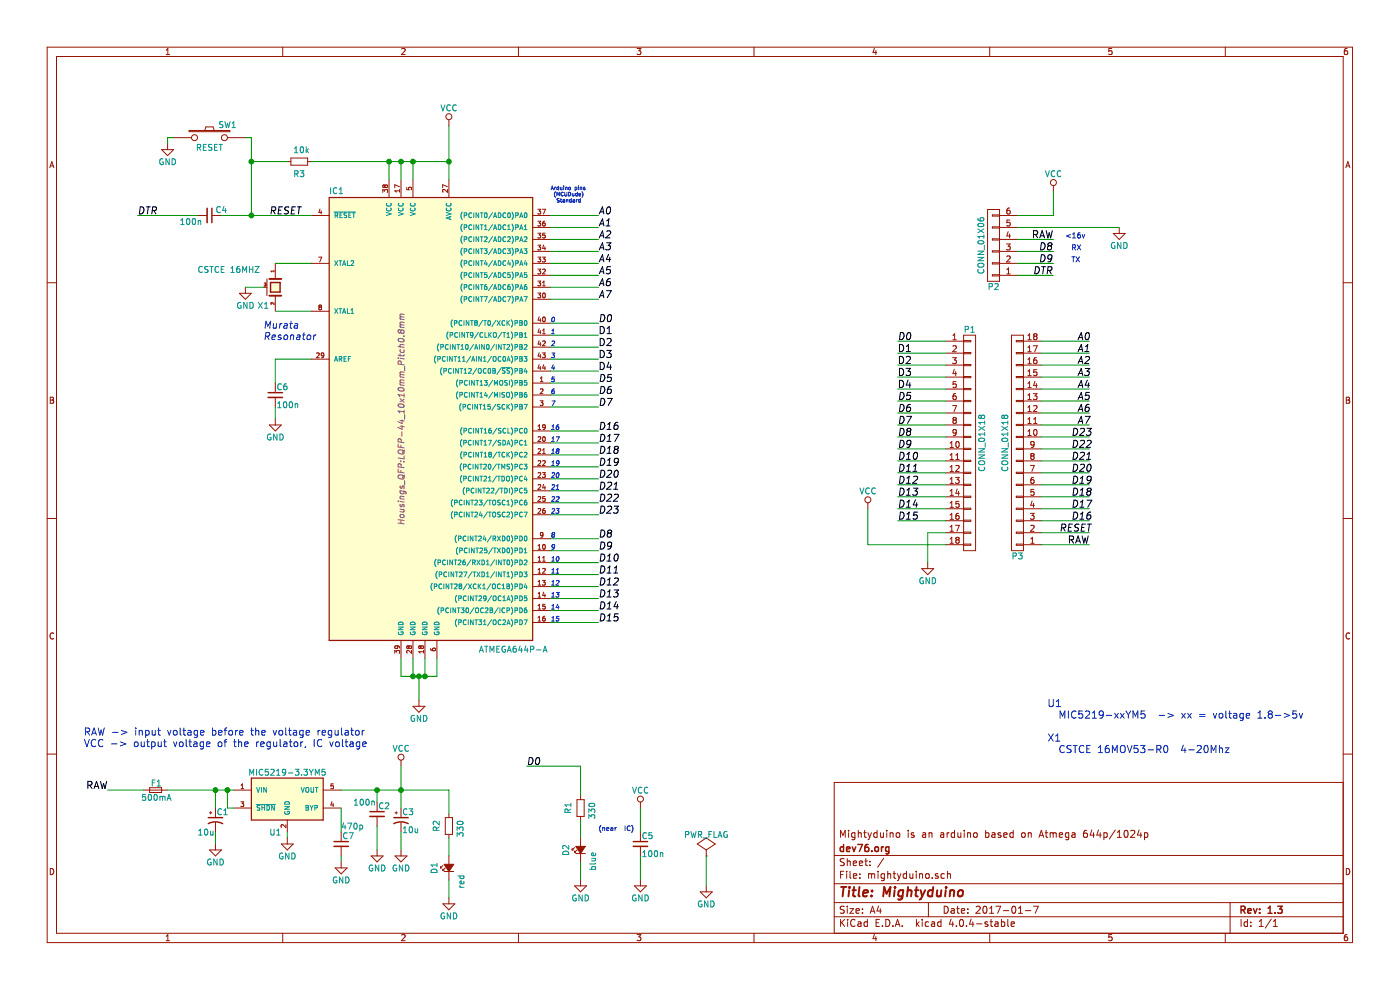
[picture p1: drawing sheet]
EESchema Schematic File Version 2
LIBS:mightyduino-rescue
LIBS:power
LIBS:device
LIBS:transistors
LIBS:conn
LIBS:linear
LIBS:regul
LIBS:74xx
LIBS:cmos4000
LIBS:adc-dac
LIBS:memory
LIBS:xilinx
LIBS:microcontrollers
LIBS:dsp
LIBS:microchip
LIBS:analog_switches
LIBS:motorola
LIBS:texas
LIBS:intel
LIBS:audio
LIBS:interface
LIBS:digital-audio
LIBS:philips
LIBS:display
LIBS:cypress
LIBS:siliconi
LIBS:opto
LIBS:atmel
LIBS:contrib
LIBS:valves
LIBS:mightyduino-cache
EELAYER 25 0
EELAYER END
$Descr A4 11693 8268
encoding utf-8
Sheet 1 1
Title "Mightyduino"
Date "2017-01-7"
Rev "1.3"
Comp "dev76.org"
Comment1 "Mightyduino is an arduino based on Atmega 644p/1024p "
Comment2 ""
Comment3 ""
Comment4 ""
$EndDescr
$Comp
L ATMEGA644P-A IC1
U 1 1
P 3600 3500
F 0 "IC1" H 2750 5380 50  0000 L BNN
F 1 "ATMEGA644P-A" H 4000 1550 50  0000 L BNN
F 2 "Housings_QFP:LQFP-44_10x10mm_Pitch0.8mm" V 3350 3500 50  0000 C CIN
F 3 "" H 3600 3500 50  0000 C CNN
	1    3600 3500
	1    0    0    -1  
$EndComp
$Comp
L CRYSTAL_SMD X1
U 1 1
P 2300 2400
F 0 "X1" V 2450 2300 50  0000 C CNN
F 1 "CSTCE 16MHZ" V 2150 1750 50  0000 L CNN
F 2 "parts:CSTCEv2" H 2300 2400 50  0001 C CNN
F 3 "" H 2300 2400 50  0000 C CNN
	1    2300 2400
	0    1    1    0   
$EndComp
$Comp
L GND-RESCUE-mightyduino #PWR01
U 1 1
P 2050 2400
F 0 "#PWR01" H 2050 2150 50  0001 C CNN
F 1 "GND" H 2050 2250 50  0000 C CNN
F 2 "" H 2050 2400 50  0000 C CNN
F 3 "" H 2050 2400 50  0000 C CNN
	1    2050 2400
	1    0    0    -1  
$EndComp
Text Notes 2200 2850 0    59   Italic 0
Murata\nResonator
$Comp
L GND-RESCUE-mightyduino #PWR02
U 1 1
P 3500 5850
F 0 "#PWR02" H 3500 5600 50  0001 C CNN
F 1 "GND" H 3500 5700 50  0000 C CNN
F 2 "" H 3500 5850 50  0000 C CNN
F 3 "" H 3500 5850 50  0000 C CNN
	1    3500 5850
	1    0    0    -1  
$EndComp
$Comp
L R_Small R3
U 1 1
P 2500 1350
F 0 "R3" V 2600 1300 50  0000 L CNN
F 1 "10k" V 2400 1300 50  0000 L CNN
F 2 "Resistors_SMD:R_0805" H 2500 1350 50  0001 C CNN
F 3 "" H 2500 1350 50  0000 C CNN
	1    2500 1350
	0    1    1    0   
$EndComp
$Comp
L C_Small C4
U 1 1
P 1750 1800
F 0 "C4" V 1700 1850 50  0000 L CNN
F 1 "100n" V 1800 1550 50  0000 L CNN
F 2 "Capacitors_SMD:C_0805" H 1750 1800 50  0001 C CNN
F 3 "" H 1750 1800 50  0000 C CNN
	1    1750 1800
	0    1    1    0   
$EndComp
Text Label 2250 1800 0    59   Italic 0
RESET
$Comp
L C_Small C6
U 1 1
P 2300 3300
F 0 "C6" H 2310 3370 50  0000 L CNN
F 1 "100n" H 2310 3220 50  0000 L CNN
F 2 "Capacitors_SMD:C_0805" H 2300 3300 50  0001 C CNN
F 3 "" H 2300 3300 50  0000 C CNN
	1    2300 3300
	1    0    0    -1  
$EndComp
$Comp
L GND-RESCUE-mightyduino #PWR03
U 1 1
P 2300 3500
F 0 "#PWR03" H 2300 3250 50  0001 C CNN
F 1 "GND" H 2300 3350 50  0000 C CNN
F 2 "" H 2300 3500 50  0000 C CNN
F 3 "" H 2300 3500 50  0000 C CNN
	1    2300 3500
	1    0    0    -1  
$EndComp
Text Label 1150 1800 0    59   Italic 0
DTR
Text Notes 4600 2700 0    39   Italic 8
0
Text Notes 4600 2800 0    39   Italic 8
1
Text Notes 4600 2900 0    39   Italic 8
2
Text Notes 4600 3000 0    39   Italic 8
3
Text Notes 4600 3100 0    39   Italic 8
4
Text Notes 4600 3200 0    39   Italic 8
5
Text Notes 4600 3300 0    39   Italic 8
6
Text Notes 4600 3400 0    39   Italic 8
7
Text Notes 4600 3600 0    39   Italic 8
16
Text Notes 4600 3700 0    39   Italic 8
17
Text Notes 4600 3800 0    39   Italic 8
18
Text Notes 4600 3900 0    39   Italic 8
19
Text Notes 4600 4000 0    39   Italic 8
20
Text Notes 4600 4100 0    39   Italic 8
21
Text Notes 4600 4200 0    39   Italic 8
22
Text Notes 4600 4300 0    39   Italic 8
23
Text Notes 4600 4500 0    39   Italic 8
8
Text Notes 4600 4600 0    39   Italic 8
9
Text Notes 4600 4700 0    39   Italic 8
10
Text Notes 4600 4800 0    39   Italic 8
11
Text Notes 4600 4900 0    39   Italic 8
12
Text Notes 4600 5000 0    39   Italic 8
13
Text Notes 4600 5100 0    39   Italic 8
14
Text Notes 4600 5200 0    39   Italic 8
15
Text Notes 4600 1700 0    31   ~ 0
Arduino pins\n (MCUDude)\n  Standard
Text Label 5000 3200 0    59   Italic 0
D5
Text Label 5000 3400 0    59   Italic 0
D7
Text Label 5000 3300 0    59   Italic 0
D6
Text Label 5000 4600 0    59   Italic 0
D9
Text Label 5000 4500 0    59   Italic 0
D8
Text Label 5000 2900 0    60   ~ 0
D2
Text Label 5000 3000 0    60   ~ 0
D3
Text Label 5000 4000 0    59   Italic 0
D20
Text Label 5000 2700 0    59   Italic 0
D0
Text Label 5000 2800 0    60   ~ 0
D1
Text Label 5000 4100 0    59   Italic 0
D21
Text Label 5000 4700 0    59   Italic 0
D10
Text Label 5000 4800 0    59   Italic 0
D11
Text Label 5000 4900 0    59   Italic 0
D12
Text Label 5000 5000 0    59   Italic 0
D13
Text Label 5000 5100 0    59   Italic 0
D14
Text Label 5000 5200 0    59   Italic 0
D15
Text Label 5000 3800 0    59   Italic 0
D18
Text Label 5000 3900 0    59   Italic 0
D19
Text Label 5000 3100 0    60   ~ 0
D4
Text Label 5000 3600 0    59   Italic 0
D16
Text Label 5000 3700 0    59   Italic 0
D17
Text Label 5000 4200 0    59   Italic 0
D22
Text Label 5000 4300 0    59   Italic 0
D23
$Comp
L C_Small C5
U 1 1
P 5350 7050
F 0 "C5" H 5360 7120 50  0000 L CNN
F 1 "100n" H 5360 6970 50  0000 L CNN
F 2 "Capacitors_SMD:C_0805" H 5350 7050 50  0001 C CNN
F 3 "" H 5350 7050 50  0000 C CNN
	1    5350 7050
	1    0    0    -1  
$EndComp
$Comp
L GND-RESCUE-mightyduino #PWR04
U 1 1
P 5350 7350
F 0 "#PWR04" H 5350 7100 50  0001 C CNN
F 1 "GND" H 5350 7200 50  0000 C CNN
F 2 "" H 5350 7350 50  0000 C CNN
F 3 "" H 5350 7350 50  0000 C CNN
	1    5350 7350
	1    0    0    -1  
$EndComp
Text Notes 5000 6950 0    39   ~ 0
(near  IC)\n
$Comp
L PWR_FLAG #FLG05
U 1 1
P 5900 7150
F 0 "#FLG05" H 5900 7245 50  0001 C CNN
F 1 "PWR_FLAG" H 5900 7330 50  0000 C CNN
F 2 "" H 5900 7150 50  0000 C CNN
F 3 "" H 5900 7150 50  0000 C CNN
	1    5900 7150
	1    0    0    -1  
$EndComp
$Comp
L GND-RESCUE-mightyduino #PWR06
U 1 1
P 5900 7400
F 0 "#PWR06" H 5900 7150 50  0001 C CNN
F 1 "GND" H 5900 7250 50  0000 C CNN
F 2 "" H 5900 7400 50  0000 C CNN
F 3 "" H 5900 7400 50  0000 C CNN
	1    5900 7400
	1    0    0    -1  
$EndComp
Text Label 5000 1800 0    59   Italic 0
A0
Text Label 5000 1900 0    59   Italic 0
A1
Text Label 5000 2000 0    59   Italic 0
A2
Text Label 5000 2100 0    59   Italic 0
A3
Text Label 5000 2200 0    59   Italic 0
A4
Text Label 5000 2300 0    59   Italic 0
A5
Text Label 5000 2400 0    59   Italic 0
A6
Text Label 5000 2500 0    59   Italic 0
A7
$Comp
L GND-RESCUE-mightyduino #PWR07
U 1 1
P 2400 7000
F 0 "#PWR07" H 2400 6750 50  0001 C CNN
F 1 "GND" H 2400 6850 50  0000 C CNN
F 2 "" H 2400 7000 50  0000 C CNN
F 3 "" H 2400 7000 50  0000 C CNN
	1    2400 7000
	1    0    0    -1  
$EndComp
$Comp
L C_Small C2
U 1 1
P 3150 6800
F 0 "C2" H 3160 6870 50  0000 L CNN
F 1 "100n" H 2950 6900 50  0000 L CNN
F 2 "Capacitors_SMD:C_0805" H 3150 6800 50  0001 C CNN
F 3 "" H 3150 6800 50  0000 C CNN
	1    3150 6800
	1    0    0    -1  
$EndComp
$Comp
L GND-RESCUE-mightyduino #PWR08
U 1 1
P 3150 7100
F 0 "#PWR08" H 3150 6850 50  0001 C CNN
F 1 "GND" H 3150 6950 50  0000 C CNN
F 2 "" H 3150 7100 50  0000 C CNN
F 3 "" H 3150 7100 50  0000 C CNN
	1    3150 7100
	1    0    0    -1  
$EndComp
$Comp
L CP1_Small C3
U 1 1
P 3350 6850
F 0 "C3" H 3360 6920 50  0000 L CNN
F 1 "10u" H 3360 6770 50  0000 L CNN
F 2 "Capacitors_Tantalum_SMD:TantalC_SizeA_EIA-3216_Reflow" H 3350 6850 50  0001 C CNN
F 3 "" H 3350 6850 50  0000 C CNN
	1    3350 6850
	1    0    0    -1  
$EndComp
$Comp
L GND-RESCUE-mightyduino #PWR09
U 1 1
P 3350 7100
F 0 "#PWR09" H 3350 6850 50  0001 C CNN
F 1 "GND" H 3350 6950 50  0000 C CNN
F 2 "" H 3350 7100 50  0000 C CNN
F 3 "" H 3350 7100 50  0000 C CNN
	1    3350 7100
	1    0    0    -1  
$EndComp
$Comp
L CP1_Small C1
U 1 1
P 1800 6850
F 0 "C1" H 1810 6920 50  0000 L CNN
F 1 "10u" H 1650 6750 50  0000 L CNN
F 2 "Capacitors_Tantalum_SMD:TantalC_SizeA_EIA-3216_Reflow" H 1800 6850 50  0001 C CNN
F 3 "" H 1800 6850 50  0000 C CNN
	1    1800 6850
	1    0    0    -1  
$EndComp
$Comp
L GND-RESCUE-mightyduino #PWR010
U 1 1
P 1800 7050
F 0 "#PWR010" H 1800 6800 50  0001 C CNN
F 1 "GND" H 1800 6900 50  0000 C CNN
F 2 "" H 1800 7050 50  0000 C CNN
F 3 "" H 1800 7050 50  0000 C CNN
	1    1800 7050
	1    0    0    -1  
$EndComp
Text Label 900  6600 2    60   ~ 0
RAW
$Comp
L R_Small R2
U 1 1
P 3750 6900
F 0 "R2" V 3850 6850 50  0000 L CNN
F 1 "330" V 3650 6850 50  0000 L CNN
F 2 "Resistors_SMD:R_0805" H 3750 6900 50  0001 C CNN
F 3 "" H 3750 6900 50  0000 C CNN
	1    3750 6900
	-1   0    0    1   
$EndComp
$Comp
L Led_Small D1
U 1 1
P 3750 7250
F 0 "D1" H 3700 7375 50  0000 L CNN
F 1 "red" H 3575 7150 50  0000 L CNN
F 2 "LEDs:LED_0805" V 3750 7250 50  0001 C CNN
F 3 "" V 3750 7250 50  0000 C CNN
	1    3750 7250
	0    -1   -1   0   
$EndComp
$Comp
L GND-RESCUE-mightyduino #PWR011
U 1 1
P 3750 7500
F 0 "#PWR011" H 3750 7250 50  0001 C CNN
F 1 "GND" H 3750 7350 50  0000 C CNN
F 2 "" H 3750 7500 50  0000 C CNN
F 3 "" H 3750 7500 50  0000 C CNN
	1    3750 7500
	1    0    0    -1  
$EndComp
$Comp
L F_Small F1
U 1 1
P 1300 6600
F 0 "F1" H 1260 6660 50  0000 L CNN
F 1 "500mA" H 1180 6540 50  0000 L CNN
F 2 "Capacitors_SMD:C_0805_HandSoldering" H 1300 6600 50  0001 C CNN
F 3 "" H 1300 6600 50  0000 C CNN
	1    1300 6600
	1    0    0    -1  
$EndComp
$Comp
L VCC #PWR012
U 1 1
P 5350 6750
F 0 "#PWR012" H 5350 6600 50  0001 C CNN
F 1 "VCC" H 5350 6900 50  0000 C CNN
F 2 "" H 5350 6750 50  0000 C CNN
F 3 "" H 5350 6750 50  0000 C CNN
	1    5350 6750
	1    0    0    -1  
$EndComp
$Comp
L SW_PUSH SW1
U 1 1
P 1750 1150
F 0 "SW1" H 1900 1260 50  0000 C CNN
F 1 "RESET" H 1750 1070 50  0000 C CNN
F 2 "Buttons_Switches_SMD:SW_SPST_TL3342" H 1750 1150 50  0001 C CNN
F 3 "" H 1750 1150 50  0000 C CNN
	1    1750 1150
	1    0    0    -1  
$EndComp
$Comp
L GND-RESCUE-mightyduino #PWR013
U 1 1
P 1400 1200
F 0 "#PWR013" H 1400 950 50  0001 C CNN
F 1 "GND" H 1400 1050 50  0000 C CNN
F 2 "" H 1400 1200 50  0000 C CNN
F 3 "" H 1400 1200 50  0000 C CNN
	1    1400 1200
	1    0    0    -1  
$EndComp
$Comp
L CONN_01X18 P1
U 1 1
P 8100 3700
F 0 "P1" H 8100 4650 50  0000 C CNN
F 1 "CONN_01X18" V 8200 3700 50  0000 C CNN
F 2 "Pin_Headers:Pin_Header_Straight_1x18" H 8100 3700 50  0001 C CNN
F 3 "" H 8100 3700 50  0000 C CNN
	1    8100 3700
	1    0    0    -1  
$EndComp
$Comp
L CONN_01X18 P3
U 1 1
P 8500 3700
F 0 "P3" H 8500 4650 50  0000 C CNN
F 1 "CONN_01X18" V 8600 3700 50  0000 C CNN
F 2 "Pin_Headers:Pin_Header_Straight_1x18" H 8500 3700 50  0001 C CNN
F 3 "" H 8500 3700 50  0000 C CNN
	1    8500 3700
	-1   0    0    1   
$EndComp
Text Label 7500 3350 0    59   Italic 0
D5
Text Label 7500 3550 0    59   Italic 0
D7
Text Label 7500 3450 0    59   Italic 0
D6
Text Label 7500 3050 0    60   ~ 0
D2
Text Label 7500 3150 0    60   ~ 0
D3
Text Label 7500 2850 0    59   Italic 0
D0
Text Label 7500 2950 0    60   ~ 0
D1
Text Label 7500 3250 0    60   ~ 0
D4
Text Label 7500 3750 0    59   Italic 0
D9
Text Label 7500 3650 0    59   Italic 0
D8
Text Label 7500 3850 0    59   Italic 0
D10
Text Label 7500 3950 0    59   Italic 0
D11
Text Label 7500 4050 0    59   Italic 0
D12
Text Label 7500 4150 0    59   Italic 0
D13
Text Label 7500 4250 0    59   Italic 0
D14
Text Label 7500 4350 0    59   Italic 0
D15
Text Label 8950 3950 0    59   Italic 0
D20
Text Label 8950 3850 0    59   Italic 0
D21
Text Label 8950 4150 0    59   Italic 0
D18
Text Label 8950 4050 0    59   Italic 0
D19
Text Label 8950 4350 0    59   Italic 0
D16
Text Label 8950 4250 0    59   Italic 0
D17
Text Label 8950 3750 0    59   Italic 0
D22
Text Label 8950 3650 0    59   Italic 0
D23
Text Label 9100 4550 2    60   ~ 0
RAW
$Comp
L GND-RESCUE-mightyduino #PWR014
U 1 1
P 7750 4700
F 0 "#PWR014" H 7750 4450 50  0001 C CNN
F 1 "GND" H 7750 4550 50  0000 C CNN
F 2 "" H 7750 4700 50  0000 C CNN
F 3 "" H 7750 4700 50  0000 C CNN
	1    7750 4700
	1    0    0    -1  
$EndComp
$Comp
L R_Small R1
U 1 1
P 4850 6750
F 0 "R1" V 4950 6700 50  0000 L CNN
F 1 "330" V 4750 6700 50  0000 L CNN
F 2 "Resistors_SMD:R_0805" H 4850 6750 50  0001 C CNN
F 3 "" H 4850 6750 50  0000 C CNN
	1    4850 6750
	-1   0    0    1   
$EndComp
$Comp
L Led_Small D2
U 1 1
P 4850 7100
F 0 "D2" H 4800 7225 50  0000 L CNN
F 1 "blue" H 4675 7000 50  0000 L CNN
F 2 "LEDs:LED_0805" V 4850 7100 50  0001 C CNN
F 3 "" V 4850 7100 50  0000 C CNN
	1    4850 7100
	0    -1   -1   0   
$EndComp
$Comp
L GND-RESCUE-mightyduino #PWR015
U 1 1
P 4850 7350
F 0 "#PWR015" H 4850 7100 50  0001 C CNN
F 1 "GND" H 4850 7200 50  0000 C CNN
F 2 "" H 4850 7350 50  0000 C CNN
F 3 "" H 4850 7350 50  0000 C CNN
	1    4850 7350
	1    0    0    -1  
$EndComp
Text Label 4400 6400 0    59   Italic 0
D0
$Comp
L CONN_01X06 P2
U 1 1
P 8300 2050
F 0 "P2" H 8300 2400 50  0000 C CNN
F 1 "CONN_01X06" V 8400 2050 50  0000 C CNN
F 2 "Pin_Headers:Pin_Header_Straight_1x06" H 8300 2050 50  0001 C CNN
F 3 "" H 8300 2050 50  0000 C CNN
	1    8300 2050
	-1   0    0    1   
$EndComp
Text Label 8800 2300 2    59   Italic 0
DTR
Text Label 8800 2200 2    59   Italic 0
D9
Text Label 8800 2100 2    59   Italic 0
D8
Text Notes 8950 2200 0    43   ~ 0
TX
Text Notes 8950 2100 0    43   ~ 0
RX
Text Label 8800 2000 2    60   ~ 0
RAW
Text Notes 8900 2000 0    43   ~ 0
<16v
$Comp
L GND-RESCUE-mightyduino #PWR016
U 1 1
P 9350 1900
F 0 "#PWR016" H 9350 1650 50  0001 C CNN
F 1 "GND" H 9350 1750 50  0000 C CNN
F 2 "" H 9350 1900 50  0000 C CNN
F 3 "" H 9350 1900 50  0000 C CNN
	1    9350 1900
	1    0    0    -1  
$EndComp
$Comp
L VCC #PWR017
U 1 1
P 7250 4250
F 0 "#PWR017" H 7250 4100 50  0001 C CNN
F 1 "VCC" H 7250 4400 50  0000 C CNN
F 2 "" H 7250 4250 50  0000 C CNN
F 3 "" H 7250 4250 50  0000 C CNN
	1    7250 4250
	1    0    0    -1  
$EndComp
$Comp
L VCC #PWR018
U 1 1
P 3350 6400
F 0 "#PWR018" H 3350 6250 50  0001 C CNN
F 1 "VCC" H 3350 6550 50  0000 C CNN
F 2 "" H 3350 6400 50  0000 C CNN
F 3 "" H 3350 6400 50  0000 C CNN
	1    3350 6400
	1    0    0    -1  
$EndComp
$Comp
L VCC #PWR019
U 1 1
P 3750 1050
F 0 "#PWR019" H 3750 900 50  0001 C CNN
F 1 "VCC" H 3750 1200 50  0000 C CNN
F 2 "" H 3750 1050 50  0000 C CNN
F 3 "" H 3750 1050 50  0000 C CNN
	1    3750 1050
	1    0    0    -1  
$EndComp
$Comp
L VCC #PWR020
U 1 1
P 8800 1600
F 0 "#PWR020" H 8800 1450 50  0001 C CNN
F 1 "VCC" H 8800 1750 50  0000 C CNN
F 2 "" H 8800 1600 50  0000 C CNN
F 3 "" H 8800 1600 50  0000 C CNN
	1    8800 1600
	1    0    0    -1  
$EndComp
Wire Wire Line
	8800 1600 8800 1800
Wire Wire Line
	8800 1800 8500 1800
Wire Wire Line
	8500 1900 9350 1900
Wire Wire Line
	8500 2000 8800 2000
Wire Wire Line
	8500 2100 8800 2100
Wire Wire Line
	8500 2200 8800 2200
Wire Wire Line
	8500 2300 8800 2300
Wire Wire Line
	4850 6400 4400 6400
Wire Wire Line
	4850 6650 4850 6400
Wire Wire Line
	4850 7350 4850 7200
Wire Wire Line
	4850 7000 4850 6850
Wire Wire Line
	7250 4550 7900 4550
Wire Wire Line
	7250 4250 7250 4550
Wire Wire Line
	7750 4450 7750 4700
Wire Wire Line
	8700 4450 9100 4450
Wire Wire Line
	7750 4450 7900 4450
Wire Wire Line
	8700 4550 9100 4550
Wire Wire Line
	1400 1150 1450 1150
Wire Wire Line
	1400 1200 1400 1150
Connection ~ 2100 1350
Wire Wire Line
	2100 1150 2050 1150
Wire Wire Line
	3150 6700 3150 6600
Wire Wire Line
	1200 6600 900  6600
Wire Wire Line
	3750 7500 3750 7350
Wire Wire Line
	3750 7150 3750 7000
Connection ~ 3350 6600
Wire Wire Line
	3750 6600 3750 6800
Wire Wire Line
	8700 3650 9100 3650
Wire Wire Line
	8700 3750 9100 3750
Wire Wire Line
	8700 3850 9100 3850
Wire Wire Line
	8700 3950 9100 3950
Wire Wire Line
	8700 4050 9100 4050
Wire Wire Line
	8700 4150 9100 4150
Wire Wire Line
	8700 4250 9100 4250
Wire Wire Line
	8700 4350 9100 4350
Wire Wire Line
	7900 4350 7500 4350
Wire Wire Line
	7900 4250 7500 4250
Wire Wire Line
	7900 4150 7500 4150
Wire Wire Line
	7900 4050 7500 4050
Wire Wire Line
	7900 3950 7500 3950
Wire Wire Line
	7900 3850 7500 3850
Wire Wire Line
	7900 3750 7500 3750
Wire Wire Line
	7900 3650 7500 3650
Wire Wire Line
	7900 3550 7500 3550
Wire Wire Line
	7900 3450 7500 3450
Wire Wire Line
	7900 3350 7500 3350
Wire Wire Line
	7900 3250 7500 3250
Wire Wire Line
	7900 3150 7500 3150
Wire Wire Line
	7900 3050 7500 3050
Wire Wire Line
	7900 2950 7500 2950
Wire Wire Line
	7900 2850 7500 2850
Connection ~ 1800 6600
Wire Wire Line
	1800 6950 1800 7050
Wire Wire Line
	3350 7100 3350 6950
Connection ~ 3150 6600
Wire Wire Line
	3350 6400 3350 6750
Wire Wire Line
	2850 6600 3750 6600
Wire Wire Line
	3150 7100 3150 6900
Wire Wire Line
	2400 7000 2400 6950
Wire Wire Line
	4600 2500 5000 2500
Wire Wire Line
	4600 2400 5000 2400
Wire Wire Line
	4600 2300 5000 2300
Wire Wire Line
	4600 2200 5000 2200
Wire Wire Line
	4600 2100 5000 2100
Wire Wire Line
	4600 2000 5000 2000
Wire Wire Line
	4600 1900 5000 1900
Wire Wire Line
	4600 1800 5000 1800
Wire Wire Line
	5900 7400 5900 7150
Wire Wire Line
	5350 6950 5350 6750
Wire Wire Line
	5350 7350 5350 7150
Wire Wire Line
	4600 5200 5000 5200
Wire Wire Line
	4600 5100 5000 5100
Wire Wire Line
	4600 5000 5000 5000
Wire Wire Line
	5000 4900 4600 4900
Wire Wire Line
	4600 4800 5000 4800
Wire Wire Line
	4600 4700 5000 4700
Wire Wire Line
	4600 4600 5000 4600
Wire Wire Line
	4600 4500 5000 4500
Wire Wire Line
	4600 4300 5000 4300
Wire Wire Line
	4600 4200 5000 4200
Wire Wire Line
	4600 4100 5000 4100
Wire Wire Line
	4600 4000 5000 4000
Wire Wire Line
	4600 3900 5000 3900
Wire Wire Line
	4600 3800 5000 3800
Wire Wire Line
	4600 3700 5000 3700
Wire Wire Line
	4600 3600 5000 3600
Wire Wire Line
	4600 3400 5000 3400
Wire Wire Line
	4600 3300 5000 3300
Wire Wire Line
	4600 3200 5000 3200
Wire Wire Line
	4600 3100 5000 3100
Wire Wire Line
	4600 3000 5000 3000
Wire Wire Line
	4600 2900 5000 2900
Wire Wire Line
	4600 2800 5000 2800
Wire Wire Line
	4600 2700 5000 2700
Wire Wire Line
	2300 3500 2300 3400
Wire Wire Line
	2300 3000 2600 3000
Wire Wire Line
	2300 3200 2300 3000
Wire Wire Line
	1650 1800 1150 1800
Connection ~ 2100 1800
Wire Wire Line
	1850 1800 2600 1800
Wire Wire Line
	2100 1150 2100 1800
Wire Wire Line
	2400 1350 2100 1350
Connection ~ 3250 1350
Connection ~ 3750 1350
Connection ~ 3500 5650
Wire Wire Line
	3500 5650 3500 5850
Connection ~ 3550 5650
Wire Wire Line
	3650 5650 3650 5500
Connection ~ 3450 5650
Wire Wire Line
	3550 5650 3550 5500
Wire Wire Line
	3450 5650 3450 5500
Wire Wire Line
	3350 5650 3650 5650
Wire Wire Line
	3350 5500 3350 5650
Connection ~ 3350 1350
Wire Wire Line
	3250 1350 3250 1500
Connection ~ 3450 1350
Wire Wire Line
	3350 1350 3350 1500
Wire Wire Line
	3450 1350 3450 1500
Wire Wire Line
	2600 1350 3750 1350
Wire Wire Line
	3750 1050 3750 1500
Wire Wire Line
	2050 2400 2200 2400
Wire Wire Line
	2600 2600 2300 2600
Wire Wire Line
	2300 2200 2600 2200
Wire Wire Line
	1800 6750 1800 6600
Text Label 9000 2850 0    59   Italic 0
A0
Text Label 9000 2950 0    59   Italic 0
A1
Text Label 9000 3050 0    59   Italic 0
A2
Text Label 9000 3150 0    59   Italic 0
A3
Text Label 9000 3250 0    59   Italic 0
A4
Text Label 9000 3350 0    59   Italic 0
A5
Text Label 9000 3450 0    59   Italic 0
A6
Text Label 9000 3550 0    59   Italic 0
A7
Wire Wire Line
	8700 3550 9100 3550
Wire Wire Line
	8700 3450 9100 3450
Wire Wire Line
	8700 3350 9100 3350
Wire Wire Line
	8700 3250 9100 3250
Wire Wire Line
	8700 3150 9100 3150
Wire Wire Line
	8700 3050 9100 3050
Wire Wire Line
	8700 2950 9100 2950
Wire Wire Line
	8700 2850 9100 2850
$Comp
L APE8865Y5-33-HF-3 U1
U 1 1
P 2400 6650
F 0 "U1" H 2300 6350 50  0000 C CNN
F 1 "MIC5219-3.3YM5" H 2400 6850 50  0000 C CNN
F 2 "TO_SOT_Packages_SMD:SOT-23-5" H 2400 6750 50  0001 C CIN
F 3 "https://cdn-shop.adafruit.com/product-files/3081/mic5219.pdf" H 2600 7500 50  0001 C CNN
	1    2400 6650
	1    0    0    -1  
$EndComp
$Comp
L C_Small C7
U 1 1
P 2850 7050
F 0 "C7" H 2860 7120 50  0000 L CNN
F 1 "470p" H 2850 7200 50  0000 L CNN
F 2 "Capacitors_SMD:C_0805" H 2850 7050 50  0001 C CNN
F 3 "" H 2850 7050 50  0000 C CNN
	1    2850 7050
	1    0    0    -1  
$EndComp
Wire Wire Line
	2850 6750 2850 6950
$Comp
L GND-RESCUE-mightyduino #PWR021
U 1 1
P 2850 7200
F 0 "#PWR021" H 2850 6950 50  0001 C CNN
F 1 "GND" H 2850 7050 50  0000 C CNN
F 2 "" H 2850 7200 50  0000 C CNN
F 3 "" H 2850 7200 50  0000 C CNN
	1    2850 7200
	1    0    0    -1  
$EndComp
Wire Wire Line
	2850 7200 2850 7150
Text Notes 8750 6300 0    60   ~ 0
U1\n  MIC5219-xxYM5  -> xx = voltage 1.8->5v\n  \nX1\n  CSTCE 16MOV53-R0  4-20Mhz
Wire Wire Line
	1400 6600 1950 6600
Text Notes 700  6250 0    60   ~ 0
RAW -> input voltage before the voltage regulator \nVCC -> output voltage of the regulator, IC voltage
Wire Wire Line
	1950 6750 1900 6750
Wire Wire Line
	1900 6750 1900 6600
Connection ~ 1900 6600
Text Label 8850 4450 0    59   Italic 0
RESET
$EndSCHEMATC
